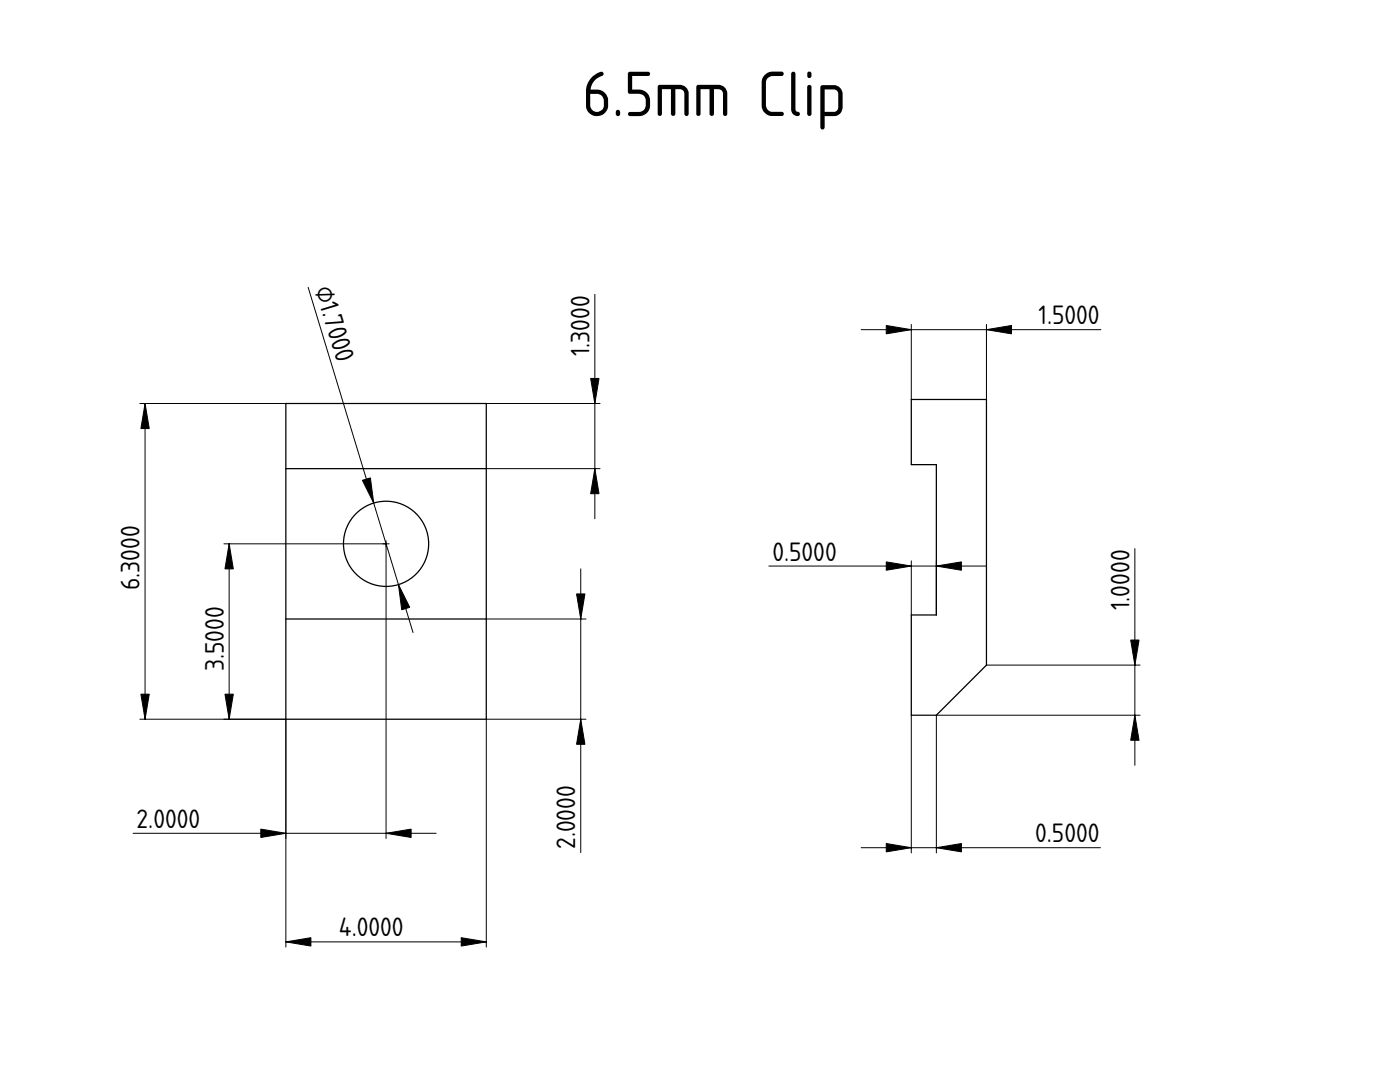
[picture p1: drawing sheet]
<svg xmlns="http://www.w3.org/2000/svg" width="279mm" height="216mm" viewBox="0 0 279 216" stroke-linecap="round" stroke-linejoin="round" font-family="sans-serif">
<path d="M171.9 65.8h47.8M181.9 64.7v15M196.9 64.7v15M153.4 113h43.5M181.9 111.9v10.8M186.9 111.9v10.8M189.4 111.2h.1M226.5 109.5v43.2M196.9 132.7h30.6M181.9 142.7v27.5M227.5 142.7h-40.6v27.5M171.9 169.2h47.7" fill="none" stroke="#000" stroke-width=".2"/>
<path d="M181.9 79.7h15v53l-10 10h-5v-20h5v-30h-5z" fill="none" stroke="#000" stroke-width=".25"/>
<path d="M176.9 64.9l5 .9-5 .8zM196.9 65.8l5-.9v1.7zM176.9 112.1l5 .9-5 .8zM186.9 113l5-.9v1.7zM225.7 127.7h1.6l-.8 5zM226.5 142.7l.8 5h-1.6zM176.9 168.3l5 .9-5 .8zM186.9 169.2l5-.9v1.7z" fill="#000" stroke="#000" stroke-width=".2"/>
<path d="M57 80.5h40v63h-40z" fill-rule="evenodd" fill="#fff"/>
<path d="M77 112h.1" fill="none" stroke="#000" stroke-width=".2"/>
<path d="M57 93.5h40v30h-40z" fill-rule="evenodd" fill="#fff"/>
<path d="M77 112h.1" fill="none" stroke="#000" stroke-width=".2"/>
<g fill="#fff">
<path d="M57 123.5h40v20h-40z" fill-rule="evenodd"/>
<path d="M57 80.5h40v13h-40z" fill-rule="evenodd"/>
<circle cx="77" cy="108.5" r="8.5"/>
</g>
<g fill="none" stroke="#000" stroke-width=".2">
<path d="M61.5 57.3l20.9 68.9M118.7 58.7v44.8M27.9 80.5h29.1M29 80.5v63M97 80.5h22.8M97 93.5h22.8M44.7 108.5h32.3v58.8M45.7 108.5v35M77 112h.1M115.9 113.5v56.6M97 123.5h19.9M27.9 143.5h29.1v45.5"/>
<path d="M116.9 143.5h-19.9v45.5M26.6 166.3h60.4M57 187.9h40"/>
</g>
<g fill="none" stroke="#000" stroke-width=".25">
<path d="M57 80.5h40v63h-40zM57 93.5h40M57 123.5h40"/>
<circle cx="77" cy="108.5" r="8.5"/>
</g>
<path d="M77 107.9v1.2zM76.4 108.5h1.3z" fill-rule="evenodd" fill="#000" stroke="#080808" stroke-width=".2"/>
<g fill="#000" stroke="#000" stroke-width=".2">
<path d="M29 80.5l.8 5h-1.7zM117.9 75.5h1.6l-.8 5zM118.7 93.5l.8 5h-1.6zM45.7 108.5l.9 5h-1.7zM72.3 95.8l1.6-.4 .7 5zM79.5 116.6l2.3 4.6-1.6 .5zM115.1 118.5h1.6l-.8 5zM28.1 138.5h1.7l-.8 5zM44.9 138.5h1.7l-.9 5zM115.9 143.5l.8 5h-1.6zM52 165.4l5 .9-5 .8zM77 166.3l5-.9v1.7z"/>
<path d="M57 187.9l5-.8v1.7zM92 187.1l5 .8-5 .9z"/>
</g>
<text font-size="12" x="116.2" y="23.2">6.5mm Clip</text>
<g font-size="5">
<text x="62.8" y="57.7" transform="rotate(73 62.8 57.7)">⌀1.7000</text>
<text x="207.3" y="64.7">1.5000</text>
<text x="117.6" y="71.1" transform="rotate(-90 117.6 71.1)">1.3000</text>
<text x="154.2" y="111.9">0.5000</text>
<text x="27.9" y="117.8" transform="rotate(-90 27.9 117.8)">6.3000</text>
<text x="225.4" y="121.8" transform="rotate(-90 225.4 121.8)">1.0000</text>
<text x="44.6" y="134" transform="rotate(-90 44.6 134)">3.5000</text>
<text x="27.3" y="165.2">2.0000</text>
<text x="114.8" y="169.4" transform="rotate(-90 114.8 169.4)">2.0000</text>
<text x="206.6" y="168.1">0.5000</text>
<text x="67.6" y="186.9">4.0000</text>
</g>
</svg>
